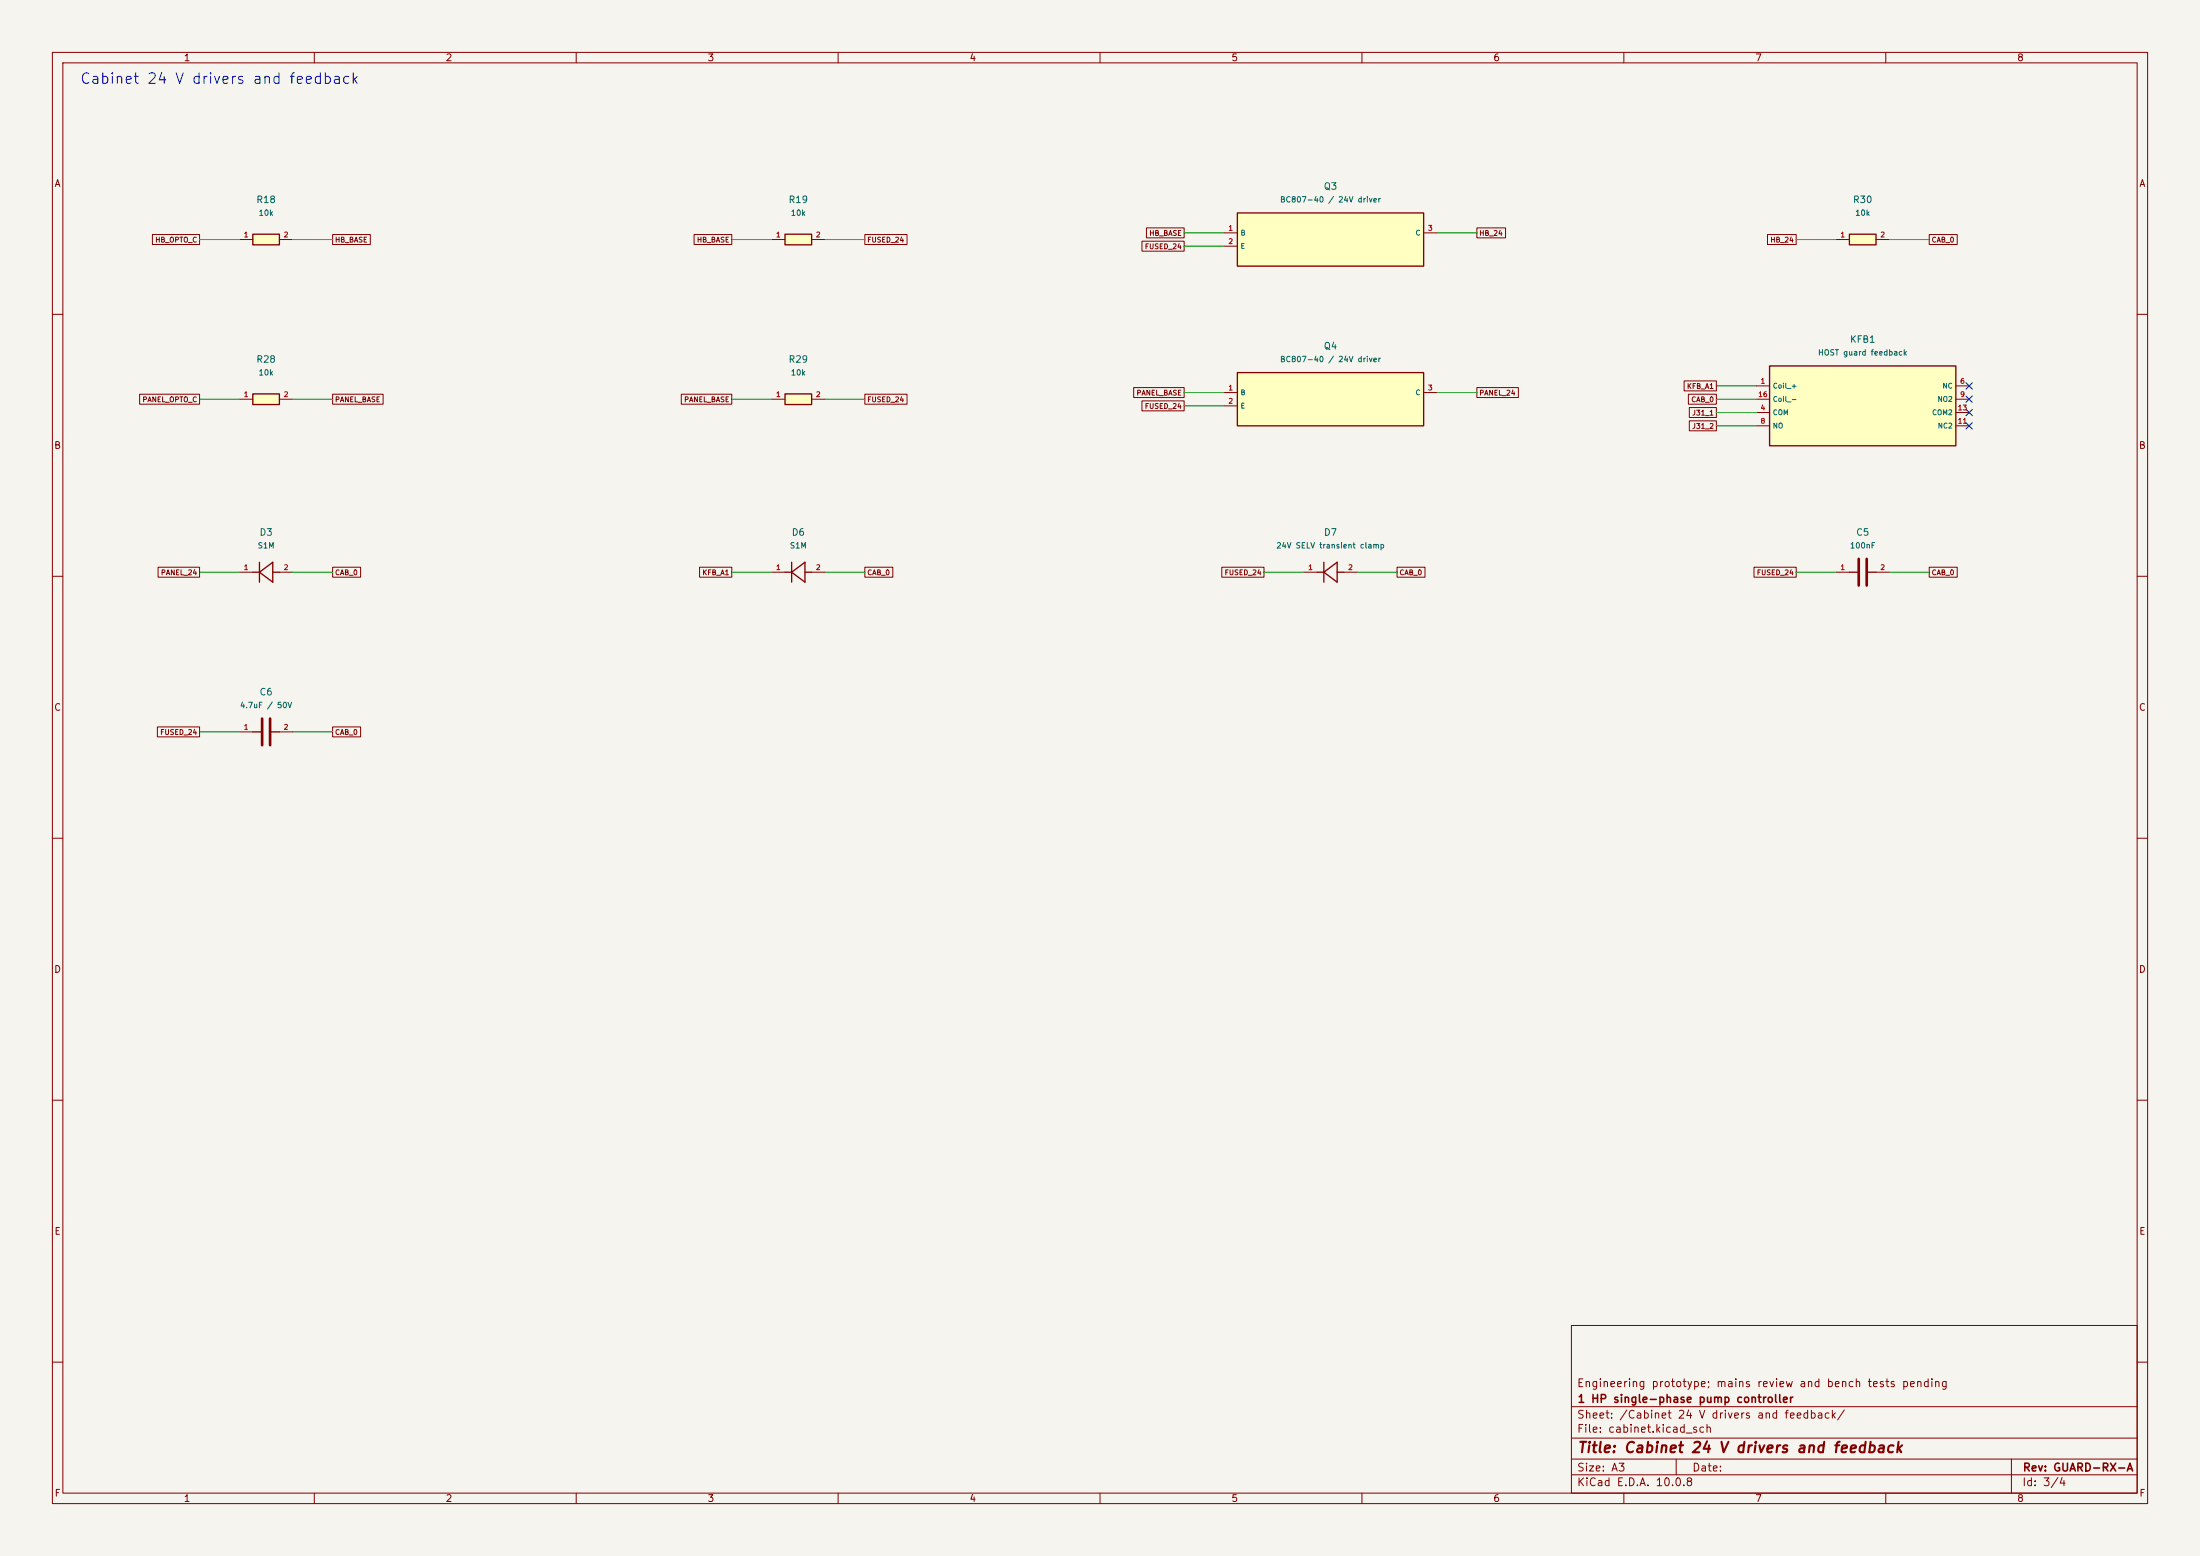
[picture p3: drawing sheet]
(kicad_sch (version 20250114) (generator "eeschema") (generator_version "9.0")
(paper "A3")
(title_block (title "Cabinet 24 V drivers and feedback") (rev "GUARD-RX-A") (company "1 HP single-phase pump controller") (comment 1 "Engineering prototype; mains review and bench tests pending"))
(lib_symbols
(symbol "Pump:R18"
(pin_names (offset 0.508))
(exclude_from_sim no)
(in_bom yes)
(on_board yes)
(property "Reference" "R18" (at 0 7.62 0) (effects (font (size 1 1))))
(property "Value" "10k" (at 0 5.08 0) (effects (font (size 1 1))))
(property "Footprint" "Resistor_SMD:R_0805_2012Metric" (at 0 0 0) (effects (font (size 1 1)) (hide yes)))
(property "Datasheet" "" (at 0 0 0) (effects (font (size 1 1)) (hide yes)))
(property "Description" "Yageo 1% 0805" (at 0 0 0) (effects (font (size 1 1)) (hide yes)))
(symbol "R18_0_1" (rectangle (start -2.54 1.016) (end 2.54 -1.016) (stroke (width 0.254) (type default)) (fill (type background))))
(symbol "R18_1_1" (pin passive line (at -5.08 0 0) (length 2.54) (name "~" (effects (font (size 0.95 0.95)))) (number "1" (effects (font (size 0.95 0.95))))) (pin passive line (at 5.08 0 180) (length 2.54) (name "~" (effects (font (size 0.95 0.95)))) (number "2" (effects (font (size 0.95 0.95)))))))
(symbol "Pump:R19"
(pin_names (offset 0.508))
(exclude_from_sim no)
(in_bom yes)
(on_board yes)
(property "Reference" "R19" (at 0 7.62 0) (effects (font (size 1 1))))
(property "Value" "10k" (at 0 5.08 0) (effects (font (size 1 1))))
(property "Footprint" "Resistor_SMD:R_0805_2012Metric" (at 0 0 0) (effects (font (size 1 1)) (hide yes)))
(property "Datasheet" "" (at 0 0 0) (effects (font (size 1 1)) (hide yes)))
(property "Description" "Yageo 1% 0805" (at 0 0 0) (effects (font (size 1 1)) (hide yes)))
(symbol "R19_0_1" (rectangle (start -2.54 1.016) (end 2.54 -1.016) (stroke (width 0.254) (type default)) (fill (type background))))
(symbol "R19_1_1" (pin passive line (at -5.08 0 0) (length 2.54) (name "~" (effects (font (size 0.95 0.95)))) (number "1" (effects (font (size 0.95 0.95))))) (pin passive line (at 5.08 0 180) (length 2.54) (name "~" (effects (font (size 0.95 0.95)))) (number "2" (effects (font (size 0.95 0.95)))))))
(symbol "Pump:Q3"
(pin_names (offset 0.508))
(exclude_from_sim no)
(in_bom yes)
(on_board yes)
(property "Reference" "Q3" (at 0 10.16 0) (effects (font (size 1 1))))
(property "Value" "BC807-40 / 24V driver" (at 0 7.62 0) (effects (font (size 1 1))))
(property "Footprint" "Package_TO_SOT_SMD:SOT-23" (at 0 0 0) (effects (font (size 1 1)) (hide yes)))
(property "Datasheet" "https://assets.nexperia.com/documents/data-sheet/BC807_SER.pdf" (at 0 0 0) (effects (font (size 1 1)) (hide yes)))
(property "Description" "Nexperia SOT-23" (at 0 0 0) (effects (font (size 1 1)) (hide yes)))
(symbol "Q3_0_1" (rectangle (start -17.78 5.08) (end 17.78 -5.08) (stroke (width 0.254) (type default)) (fill (type background))))
(symbol "Q3_1_1" (pin passive line (at -20.32 1.27 0) (length 2.54) (name "B" (effects (font (size 0.95 0.95)))) (number "1" (effects (font (size 0.95 0.95))))) (pin passive line (at -20.32 -1.27 0) (length 2.54) (name "E" (effects (font (size 0.95 0.95)))) (number "2" (effects (font (size 0.95 0.95))))) (pin passive line (at 20.32 1.27 180) (length 2.54) (name "C" (effects (font (size 0.95 0.95)))) (number "3" (effects (font (size 0.95 0.95)))))))
(symbol "Pump:R30"
(pin_names (offset 0.508))
(exclude_from_sim no)
(in_bom yes)
(on_board yes)
(property "Reference" "R30" (at 0 7.62 0) (effects (font (size 1 1))))
(property "Value" "10k" (at 0 5.08 0) (effects (font (size 1 1))))
(property "Footprint" "Resistor_SMD:R_0805_2012Metric" (at 0 0 0) (effects (font (size 1 1)) (hide yes)))
(property "Datasheet" "" (at 0 0 0) (effects (font (size 1 1)) (hide yes)))
(property "Description" "Yageo 1% 0805" (at 0 0 0) (effects (font (size 1 1)) (hide yes)))
(symbol "R30_0_1" (rectangle (start -2.54 1.016) (end 2.54 -1.016) (stroke (width 0.254) (type default)) (fill (type background))))
(symbol "R30_1_1" (pin passive line (at -5.08 0 0) (length 2.54) (name "~" (effects (font (size 0.95 0.95)))) (number "1" (effects (font (size 0.95 0.95))))) (pin passive line (at 5.08 0 180) (length 2.54) (name "~" (effects (font (size 0.95 0.95)))) (number "2" (effects (font (size 0.95 0.95)))))))
(symbol "Pump:R28"
(pin_names (offset 0.508))
(exclude_from_sim no)
(in_bom yes)
(on_board yes)
(property "Reference" "R28" (at 0 7.62 0) (effects (font (size 1 1))))
(property "Value" "10k" (at 0 5.08 0) (effects (font (size 1 1))))
(property "Footprint" "Resistor_SMD:R_0805_2012Metric" (at 0 0 0) (effects (font (size 1 1)) (hide yes)))
(property "Datasheet" "" (at 0 0 0) (effects (font (size 1 1)) (hide yes)))
(property "Description" "Yageo 1% 0805" (at 0 0 0) (effects (font (size 1 1)) (hide yes)))
(symbol "R28_0_1" (rectangle (start -2.54 1.016) (end 2.54 -1.016) (stroke (width 0.254) (type default)) (fill (type background))))
(symbol "R28_1_1" (pin passive line (at -5.08 0 0) (length 2.54) (name "~" (effects (font (size 0.95 0.95)))) (number "1" (effects (font (size 0.95 0.95))))) (pin passive line (at 5.08 0 180) (length 2.54) (name "~" (effects (font (size 0.95 0.95)))) (number "2" (effects (font (size 0.95 0.95)))))))
(symbol "Pump:R29"
(pin_names (offset 0.508))
(exclude_from_sim no)
(in_bom yes)
(on_board yes)
(property "Reference" "R29" (at 0 7.62 0) (effects (font (size 1 1))))
(property "Value" "10k" (at 0 5.08 0) (effects (font (size 1 1))))
(property "Footprint" "Resistor_SMD:R_0805_2012Metric" (at 0 0 0) (effects (font (size 1 1)) (hide yes)))
(property "Datasheet" "" (at 0 0 0) (effects (font (size 1 1)) (hide yes)))
(property "Description" "Yageo 1% 0805" (at 0 0 0) (effects (font (size 1 1)) (hide yes)))
(symbol "R29_0_1" (rectangle (start -2.54 1.016) (end 2.54 -1.016) (stroke (width 0.254) (type default)) (fill (type background))))
(symbol "R29_1_1" (pin passive line (at -5.08 0 0) (length 2.54) (name "~" (effects (font (size 0.95 0.95)))) (number "1" (effects (font (size 0.95 0.95))))) (pin passive line (at 5.08 0 180) (length 2.54) (name "~" (effects (font (size 0.95 0.95)))) (number "2" (effects (font (size 0.95 0.95)))))))
(symbol "Pump:Q4"
(pin_names (offset 0.508))
(exclude_from_sim no)
(in_bom yes)
(on_board yes)
(property "Reference" "Q4" (at 0 10.16 0) (effects (font (size 1 1))))
(property "Value" "BC807-40 / 24V driver" (at 0 7.62 0) (effects (font (size 1 1))))
(property "Footprint" "Package_TO_SOT_SMD:SOT-23" (at 0 0 0) (effects (font (size 1 1)) (hide yes)))
(property "Datasheet" "https://assets.nexperia.com/documents/data-sheet/BC807_SER.pdf" (at 0 0 0) (effects (font (size 1 1)) (hide yes)))
(property "Description" "Nexperia SOT-23" (at 0 0 0) (effects (font (size 1 1)) (hide yes)))
(symbol "Q4_0_1" (rectangle (start -17.78 5.08) (end 17.78 -5.08) (stroke (width 0.254) (type default)) (fill (type background))))
(symbol "Q4_1_1" (pin passive line (at -20.32 1.27 0) (length 2.54) (name "B" (effects (font (size 0.95 0.95)))) (number "1" (effects (font (size 0.95 0.95))))) (pin passive line (at -20.32 -1.27 0) (length 2.54) (name "E" (effects (font (size 0.95 0.95)))) (number "2" (effects (font (size 0.95 0.95))))) (pin passive line (at 20.32 1.27 180) (length 2.54) (name "C" (effects (font (size 0.95 0.95)))) (number "3" (effects (font (size 0.95 0.95)))))))
(symbol "Pump:KFB1"
(pin_names (offset 0.508))
(exclude_from_sim no)
(in_bom yes)
(on_board yes)
(property "Reference" "KFB1" (at 0 12.7 0) (effects (font (size 1 1))))
(property "Value" "HOST guard feedback" (at 0 10.16 0) (effects (font (size 1 1))))
(property "Footprint" "Relay_THT:Relay_DPDT_Omron_G5V-2" (at 0 0 0) (effects (font (size 1 1)) (hide yes)))
(property "Datasheet" "https://omronfs.omron.com/en_US/ecb/products/pdf/en-g5v_2.pdf" (at 0 0 0) (effects (font (size 1 1)) (hide yes)))
(property "Description" "Omron single-side stable, isolated bifurcated gold-alloy NO." (at 0 0 0) (effects (font (size 1 1)) (hide yes)))
(symbol "KFB1_0_1" (rectangle (start -17.78 7.62) (end 17.78 -7.62) (stroke (width 0.254) (type default)) (fill (type background))))
(symbol "KFB1_1_1" (pin passive line (at -20.32 3.81 0) (length 2.54) (name "Coil +" (effects (font (size 0.95 0.95)))) (number "1" (effects (font (size 0.95 0.95))))) (pin passive line (at -20.32 1.27 0) (length 2.54) (name "Coil -" (effects (font (size 0.95 0.95)))) (number "16" (effects (font (size 0.95 0.95))))) (pin passive line (at -20.32 -1.27 0) (length 2.54) (name "COM" (effects (font (size 0.95 0.95)))) (number "4" (effects (font (size 0.95 0.95))))) (pin passive line (at -20.32 -3.81 0) (length 2.54) (name "NO" (effects (font (size 0.95 0.95)))) (number "8" (effects (font (size 0.95 0.95))))) (pin passive line (at 20.32 3.81 180) (length 2.54) (name "NC" (effects (font (size 0.95 0.95)))) (number "6" (effects (font (size 0.95 0.95))))) (pin passive line (at 20.32 1.27 180) (length 2.54) (name "NO2" (effects (font (size 0.95 0.95)))) (number "9" (effects (font (size 0.95 0.95))))) (pin passive line (at 20.32 -1.27 180) (length 2.54) (name "COM2" (effects (font (size 0.95 0.95)))) (number "13" (effects (font (size 0.95 0.95))))) (pin passive line (at 20.32 -3.81 180) (length 2.54) (name "NC2" (effects (font (size 0.95 0.95)))) (number "11" (effects (font (size 0.95 0.95)))))))
(symbol "Pump:D3"
(pin_names (offset 0.508))
(exclude_from_sim no)
(in_bom yes)
(on_board yes)
(property "Reference" "D3" (at 0 7.62 0) (effects (font (size 1 1))))
(property "Value" "S1M" (at 0 5.08 0) (effects (font (size 1 1))))
(property "Footprint" "Diode_SMD:D_SMA" (at 0 0 0) (effects (font (size 1 1)) (hide yes)))
(property "Datasheet" "https://www.vishay.com/docs/88711/s1a.pdf" (at 0 0 0) (effects (font (size 1 1)) (hide yes)))
(property "Description" "SMA suppression diode. Band to coil positive." (at 0 0 0) (effects (font (size 1 1)) (hide yes)))
(symbol "D3_0_1" (polyline (pts (xy -1.27 -1.9) (xy -1.27 1.9)) (stroke (width 0.254) (type default)) (fill (type none))) (polyline (pts (xy -1.27 0) (xy 1.27 -1.9)) (stroke (width 0.254) (type default)) (fill (type none))) (polyline (pts (xy 1.27 -1.9) (xy 1.27 1.9)) (stroke (width 0.254) (type default)) (fill (type none))) (polyline (pts (xy 1.27 1.9) (xy -1.27 0)) (stroke (width 0.254) (type default)) (fill (type none))) (polyline (pts (xy -2.54 0) (xy -1.27 0)) (stroke (width 0.254) (type default)) (fill (type none))) (polyline (pts (xy 1.27 0) (xy 2.54 0)) (stroke (width 0.254) (type default)) (fill (type none))))
(symbol "D3_1_1" (pin passive line (at -5.08 0 0) (length 2.54) (name "~" (effects (font (size 0.95 0.95)))) (number "1" (effects (font (size 0.95 0.95))))) (pin passive line (at 5.08 0 180) (length 2.54) (name "~" (effects (font (size 0.95 0.95)))) (number "2" (effects (font (size 0.95 0.95)))))))
(symbol "Pump:D6"
(pin_names (offset 0.508))
(exclude_from_sim no)
(in_bom yes)
(on_board yes)
(property "Reference" "D6" (at 0 7.62 0) (effects (font (size 1 1))))
(property "Value" "S1M" (at 0 5.08 0) (effects (font (size 1 1))))
(property "Footprint" "Diode_SMD:D_SMA" (at 0 0 0) (effects (font (size 1 1)) (hide yes)))
(property "Datasheet" "https://www.vishay.com/docs/88711/s1a.pdf" (at 0 0 0) (effects (font (size 1 1)) (hide yes)))
(property "Description" "SMA suppression diode. Band to coil positive." (at 0 0 0) (effects (font (size 1 1)) (hide yes)))
(symbol "D6_0_1" (polyline (pts (xy -1.27 -1.9) (xy -1.27 1.9)) (stroke (width 0.254) (type default)) (fill (type none))) (polyline (pts (xy -1.27 0) (xy 1.27 -1.9)) (stroke (width 0.254) (type default)) (fill (type none))) (polyline (pts (xy 1.27 -1.9) (xy 1.27 1.9)) (stroke (width 0.254) (type default)) (fill (type none))) (polyline (pts (xy 1.27 1.9) (xy -1.27 0)) (stroke (width 0.254) (type default)) (fill (type none))) (polyline (pts (xy -2.54 0) (xy -1.27 0)) (stroke (width 0.254) (type default)) (fill (type none))) (polyline (pts (xy 1.27 0) (xy 2.54 0)) (stroke (width 0.254) (type default)) (fill (type none))))
(symbol "D6_1_1" (pin passive line (at -5.08 0 0) (length 2.54) (name "~" (effects (font (size 0.95 0.95)))) (number "1" (effects (font (size 0.95 0.95))))) (pin passive line (at 5.08 0 180) (length 2.54) (name "~" (effects (font (size 0.95 0.95)))) (number "2" (effects (font (size 0.95 0.95)))))))
(symbol "Pump:D7"
(pin_names (offset 0.508))
(exclude_from_sim no)
(in_bom yes)
(on_board yes)
(property "Reference" "D7" (at 0 7.62 0) (effects (font (size 1 1))))
(property "Value" "24V SELV transient clamp" (at 0 5.08 0) (effects (font (size 1 1))))
(property "Footprint" "Diode_SMD:D_SMB" (at 0 0 0) (effects (font (size 1 1)) (hide yes)))
(property "Datasheet" "https://www.vishay.com/docs/88392/smbj.pdf" (at 0 0 0) (effects (font (size 1 1)) (hide yes)))
(property "Description" "Unidirectional 26 V TVS, use a regulated 24 V rail." (at 0 0 0) (effects (font (size 1 1)) (hide yes)))
(symbol "D7_0_1" (polyline (pts (xy -1.27 -1.9) (xy -1.27 1.9)) (stroke (width 0.254) (type default)) (fill (type none))) (polyline (pts (xy -1.27 0) (xy 1.27 -1.9)) (stroke (width 0.254) (type default)) (fill (type none))) (polyline (pts (xy 1.27 -1.9) (xy 1.27 1.9)) (stroke (width 0.254) (type default)) (fill (type none))) (polyline (pts (xy 1.27 1.9) (xy -1.27 0)) (stroke (width 0.254) (type default)) (fill (type none))) (polyline (pts (xy -2.54 0) (xy -1.27 0)) (stroke (width 0.254) (type default)) (fill (type none))) (polyline (pts (xy 1.27 0) (xy 2.54 0)) (stroke (width 0.254) (type default)) (fill (type none))))
(symbol "D7_1_1" (pin passive line (at -5.08 0 0) (length 2.54) (name "~" (effects (font (size 0.95 0.95)))) (number "1" (effects (font (size 0.95 0.95))))) (pin passive line (at 5.08 0 180) (length 2.54) (name "~" (effects (font (size 0.95 0.95)))) (number "2" (effects (font (size 0.95 0.95)))))))
(symbol "Pump:C5"
(pin_names (offset 0.508))
(exclude_from_sim no)
(in_bom yes)
(on_board yes)
(property "Reference" "C5" (at 0 7.62 0) (effects (font (size 1 1))))
(property "Value" "100nF" (at 0 5.08 0) (effects (font (size 1 1))))
(property "Footprint" "Capacitor_SMD:C_0805_2012Metric" (at 0 0 0) (effects (font (size 1 1)) (hide yes)))
(property "Datasheet" "" (at 0 0 0) (effects (font (size 1 1)) (hide yes)))
(property "Description" "Murata X7R ceramic, nonpolar" (at 0 0 0) (effects (font (size 1 1)) (hide yes)))
(symbol "C5_0_1" (polyline (pts (xy -0.762 -2.54) (xy -0.762 2.54)) (stroke (width 0.508) (type default)) (fill (type none))) (polyline (pts (xy 0.762 -2.54) (xy 0.762 2.54)) (stroke (width 0.508) (type default)) (fill (type none))) (polyline (pts (xy -2.54 0) (xy -0.762 0)) (stroke (width 0.254) (type default)) (fill (type none))) (polyline (pts (xy 0.762 0) (xy 2.54 0)) (stroke (width 0.254) (type default)) (fill (type none))))
(symbol "C5_1_1" (pin passive line (at -5.08 0 0) (length 2.54) (name "~" (effects (font (size 0.95 0.95)))) (number "1" (effects (font (size 0.95 0.95))))) (pin passive line (at 5.08 0 180) (length 2.54) (name "~" (effects (font (size 0.95 0.95)))) (number "2" (effects (font (size 0.95 0.95)))))))
(symbol "Pump:C6"
(pin_names (offset 0.508))
(exclude_from_sim no)
(in_bom yes)
(on_board yes)
(property "Reference" "C6" (at 0 7.62 0) (effects (font (size 1 1))))
(property "Value" "4.7uF / 50V" (at 0 5.08 0) (effects (font (size 1 1))))
(property "Footprint" "Capacitor_SMD:C_1210_3225Metric" (at 0 0 0) (effects (font (size 1 1)) (hide yes)))
(property "Datasheet" "" (at 0 0 0) (effects (font (size 1 1)) (hide yes)))
(property "Description" "Murata X7R ceramic 1210; nonpolar." (at 0 0 0) (effects (font (size 1 1)) (hide yes)))
(symbol "C6_0_1" (polyline (pts (xy -0.762 -2.54) (xy -0.762 2.54)) (stroke (width 0.508) (type default)) (fill (type none))) (polyline (pts (xy 0.762 -2.54) (xy 0.762 2.54)) (stroke (width 0.508) (type default)) (fill (type none))) (polyline (pts (xy -2.54 0) (xy -0.762 0)) (stroke (width 0.254) (type default)) (fill (type none))) (polyline (pts (xy 0.762 0) (xy 2.54 0)) (stroke (width 0.254) (type default)) (fill (type none))))
(symbol "C6_1_1" (pin passive line (at -5.08 0 0) (length 2.54) (name "~" (effects (font (size 0.95 0.95)))) (number "1" (effects (font (size 0.95 0.95))))) (pin passive line (at 5.08 0 180) (length 2.54) (name "~" (effects (font (size 0.95 0.95)))) (number "2" (effects (font (size 0.95 0.95))))))))
(text "Cabinet 24 V drivers and feedback" (at 15.24 15.24 0) (effects (font (size 2 2)) (justify left)))
(symbol (lib_id "Pump:R18") (at 50.8 45.72 0) (unit 1)
(exclude_from_sim no) (in_bom yes) (on_board yes) (dnp no)
(property "Reference" "R18" (at 50.8 38.1 0) (effects (font (size 1.27 1.27))))
(property "Value" "10k" (at 50.8 40.64 0) (effects (font (size 1.05 1.05))))
(property "Footprint" "Resistor_SMD:R_0805_2012Metric" (at 50.8 45.72 0) (effects (font (size 1 1)) (hide yes)))
(property "Datasheet" "" (at 50.8 45.72 0) (effects (font (size 1 1)) (hide yes)))
(property "MPN" "RC0805FR-0710KL" (at 50.8 45.72 0) (effects (font (size 1 1)) (hide yes)))
(property "Description" "Yageo 1% 0805" (at 50.8 45.72 0) (effects (font (size 1 1)) (hide yes)))
(pin "1")
(pin "2"))
(wire (pts (xy 45.72 45.72) (xy 38.1 45.72)) (stroke (width 0.1524) (type default)))
(global_label "HB_OPTO_C" (shape passive) (at 38.1 45.72 0) (effects (font (size 0.95 0.95)) (justify right)) (property "Intersheetrefs" "${INTERSHEET_REFS}" (at 38.1 45.72 0) (effects (font (size 1 1)) (hide yes))))
(wire (pts (xy 55.88 45.72) (xy 63.5 45.72)) (stroke (width 0.1524) (type default)))
(global_label "HB_BASE" (shape passive) (at 63.5 45.72 180) (effects (font (size 0.95 0.95)) (justify left)) (property "Intersheetrefs" "${INTERSHEET_REFS}" (at 63.5 45.72 0) (effects (font (size 1 1)) (hide yes))))
(symbol (lib_id "Pump:R19") (at 152.4 45.72 0) (unit 1)
(exclude_from_sim no) (in_bom yes) (on_board yes) (dnp no)
(property "Reference" "R19" (at 152.4 38.1 0) (effects (font (size 1.27 1.27))))
(property "Value" "10k" (at 152.4 40.64 0) (effects (font (size 1.05 1.05))))
(property "Footprint" "Resistor_SMD:R_0805_2012Metric" (at 152.4 45.72 0) (effects (font (size 1 1)) (hide yes)))
(property "Datasheet" "" (at 152.4 45.72 0) (effects (font (size 1 1)) (hide yes)))
(property "MPN" "RC0805FR-0710KL" (at 152.4 45.72 0) (effects (font (size 1 1)) (hide yes)))
(property "Description" "Yageo 1% 0805" (at 152.4 45.72 0) (effects (font (size 1 1)) (hide yes)))
(pin "1")
(pin "2"))
(wire (pts (xy 147.32 45.72) (xy 139.7 45.72)) (stroke (width 0.1524) (type default)))
(global_label "HB_BASE" (shape passive) (at 139.7 45.72 0) (effects (font (size 0.95 0.95)) (justify right)) (property "Intersheetrefs" "${INTERSHEET_REFS}" (at 139.7 45.72 0) (effects (font (size 1 1)) (hide yes))))
(wire (pts (xy 157.48 45.72) (xy 165.1 45.72)) (stroke (width 0.1524) (type default)))
(global_label "FUSED_24" (shape passive) (at 165.1 45.72 180) (effects (font (size 0.95 0.95)) (justify left)) (property "Intersheetrefs" "${INTERSHEET_REFS}" (at 165.1 45.72 0) (effects (font (size 1 1)) (hide yes))))
(symbol (lib_id "Pump:Q3") (at 254 45.72 0) (unit 1)
(exclude_from_sim no) (in_bom yes) (on_board yes) (dnp no)
(property "Reference" "Q3" (at 254 35.56 0) (effects (font (size 1.27 1.27))))
(property "Value" "BC807-40 / 24V driver" (at 254 38.1 0) (effects (font (size 1.05 1.05))))
(property "Footprint" "Package_TO_SOT_SMD:SOT-23" (at 254 45.72 0) (effects (font (size 1 1)) (hide yes)))
(property "Datasheet" "https://assets.nexperia.com/documents/data-sheet/BC807_SER.pdf" (at 254 45.72 0) (effects (font (size 1 1)) (hide yes)))
(property "MPN" "BC807-40,215" (at 254 45.72 0) (effects (font (size 1 1)) (hide yes)))
(property "Description" "Nexperia SOT-23" (at 254 45.72 0) (effects (font (size 1 1)) (hide yes)))
(pin "1")
(pin "2")
(pin "3"))
(wire (pts (xy 233.68 44.45) (xy 226.06 44.45)) (stroke (width 0.1524) (type default)))
(global_label "HB_BASE" (shape passive) (at 226.06 44.45 0) (effects (font (size 0.95 0.95)) (justify right)) (property "Intersheetrefs" "${INTERSHEET_REFS}" (at 226.06 44.45 0) (effects (font (size 1 1)) (hide yes))))
(wire (pts (xy 233.68 46.99) (xy 226.06 46.99)) (stroke (width 0.1524) (type default)))
(global_label "FUSED_24" (shape passive) (at 226.06 46.99 0) (effects (font (size 0.95 0.95)) (justify right)) (property "Intersheetrefs" "${INTERSHEET_REFS}" (at 226.06 46.99 0) (effects (font (size 1 1)) (hide yes))))
(wire (pts (xy 274.32 44.45) (xy 281.94 44.45)) (stroke (width 0.1524) (type default)))
(global_label "HB_24" (shape passive) (at 281.94 44.45 180) (effects (font (size 0.95 0.95)) (justify left)) (property "Intersheetrefs" "${INTERSHEET_REFS}" (at 281.94 44.45 0) (effects (font (size 1 1)) (hide yes))))
(symbol (lib_id "Pump:R30") (at 355.6 45.72 0) (unit 1)
(exclude_from_sim no) (in_bom yes) (on_board yes) (dnp no)
(property "Reference" "R30" (at 355.6 38.1 0) (effects (font (size 1.27 1.27))))
(property "Value" "10k" (at 355.6 40.64 0) (effects (font (size 1.05 1.05))))
(property "Footprint" "Resistor_SMD:R_0805_2012Metric" (at 355.6 45.72 0) (effects (font (size 1 1)) (hide yes)))
(property "Datasheet" "" (at 355.6 45.72 0) (effects (font (size 1 1)) (hide yes)))
(property "MPN" "RC0805FR-0710KL" (at 355.6 45.72 0) (effects (font (size 1 1)) (hide yes)))
(property "Description" "Yageo 1% 0805" (at 355.6 45.72 0) (effects (font (size 1 1)) (hide yes)))
(pin "1")
(pin "2"))
(wire (pts (xy 350.52 45.72) (xy 342.9 45.72)) (stroke (width 0.1524) (type default)))
(global_label "HB_24" (shape passive) (at 342.9 45.72 0) (effects (font (size 0.95 0.95)) (justify right)) (property "Intersheetrefs" "${INTERSHEET_REFS}" (at 342.9 45.72 0) (effects (font (size 1 1)) (hide yes))))
(wire (pts (xy 360.68 45.72) (xy 368.3 45.72)) (stroke (width 0.1524) (type default)))
(global_label "CAB_0" (shape passive) (at 368.3 45.72 180) (effects (font (size 0.95 0.95)) (justify left)) (property "Intersheetrefs" "${INTERSHEET_REFS}" (at 368.3 45.72 0) (effects (font (size 1 1)) (hide yes))))
(symbol (lib_id "Pump:R28") (at 50.8 76.2 0) (unit 1)
(exclude_from_sim no) (in_bom yes) (on_board yes) (dnp no)
(property "Reference" "R28" (at 50.8 68.58 0) (effects (font (size 1.27 1.27))))
(property "Value" "10k" (at 50.8 71.12 0) (effects (font (size 1.05 1.05))))
(property "Footprint" "Resistor_SMD:R_0805_2012Metric" (at 50.8 76.2 0) (effects (font (size 1 1)) (hide yes)))
(property "Datasheet" "" (at 50.8 76.2 0) (effects (font (size 1 1)) (hide yes)))
(property "MPN" "RC0805FR-0710KL" (at 50.8 76.2 0) (effects (font (size 1 1)) (hide yes)))
(property "Description" "Yageo 1% 0805" (at 50.8 76.2 0) (effects (font (size 1 1)) (hide yes)))
(pin "1")
(pin "2"))
(wire (pts (xy 45.72 76.2) (xy 38.1 76.2)) (stroke (width 0.1524) (type default)))
(global_label "PANEL_OPTO_C" (shape passive) (at 38.1 76.2 0) (effects (font (size 0.95 0.95)) (justify right)) (property "Intersheetrefs" "${INTERSHEET_REFS}" (at 38.1 76.2 0) (effects (font (size 1 1)) (hide yes))))
(wire (pts (xy 55.88 76.2) (xy 63.5 76.2)) (stroke (width 0.1524) (type default)))
(global_label "PANEL_BASE" (shape passive) (at 63.5 76.2 180) (effects (font (size 0.95 0.95)) (justify left)) (property "Intersheetrefs" "${INTERSHEET_REFS}" (at 63.5 76.2 0) (effects (font (size 1 1)) (hide yes))))
(symbol (lib_id "Pump:R29") (at 152.4 76.2 0) (unit 1)
(exclude_from_sim no) (in_bom yes) (on_board yes) (dnp no)
(property "Reference" "R29" (at 152.4 68.58 0) (effects (font (size 1.27 1.27))))
(property "Value" "10k" (at 152.4 71.12 0) (effects (font (size 1.05 1.05))))
(property "Footprint" "Resistor_SMD:R_0805_2012Metric" (at 152.4 76.2 0) (effects (font (size 1 1)) (hide yes)))
(property "Datasheet" "" (at 152.4 76.2 0) (effects (font (size 1 1)) (hide yes)))
(property "MPN" "RC0805FR-0710KL" (at 152.4 76.2 0) (effects (font (size 1 1)) (hide yes)))
(property "Description" "Yageo 1% 0805" (at 152.4 76.2 0) (effects (font (size 1 1)) (hide yes)))
(pin "1")
(pin "2"))
(wire (pts (xy 147.32 76.2) (xy 139.7 76.2)) (stroke (width 0.1524) (type default)))
(global_label "PANEL_BASE" (shape passive) (at 139.7 76.2 0) (effects (font (size 0.95 0.95)) (justify right)) (property "Intersheetrefs" "${INTERSHEET_REFS}" (at 139.7 76.2 0) (effects (font (size 1 1)) (hide yes))))
(wire (pts (xy 157.48 76.2) (xy 165.1 76.2)) (stroke (width 0.1524) (type default)))
(global_label "FUSED_24" (shape passive) (at 165.1 76.2 180) (effects (font (size 0.95 0.95)) (justify left)) (property "Intersheetrefs" "${INTERSHEET_REFS}" (at 165.1 76.2 0) (effects (font (size 1 1)) (hide yes))))
(symbol (lib_id "Pump:Q4") (at 254 76.2 0) (unit 1)
(exclude_from_sim no) (in_bom yes) (on_board yes) (dnp no)
(property "Reference" "Q4" (at 254 66.04 0) (effects (font (size 1.27 1.27))))
(property "Value" "BC807-40 / 24V driver" (at 254 68.58 0) (effects (font (size 1.05 1.05))))
(property "Footprint" "Package_TO_SOT_SMD:SOT-23" (at 254 76.2 0) (effects (font (size 1 1)) (hide yes)))
(property "Datasheet" "https://assets.nexperia.com/documents/data-sheet/BC807_SER.pdf" (at 254 76.2 0) (effects (font (size 1 1)) (hide yes)))
(property "MPN" "BC807-40,215" (at 254 76.2 0) (effects (font (size 1 1)) (hide yes)))
(property "Description" "Nexperia SOT-23" (at 254 76.2 0) (effects (font (size 1 1)) (hide yes)))
(pin "1")
(pin "2")
(pin "3"))
(wire (pts (xy 233.68 74.93) (xy 226.06 74.93)) (stroke (width 0.1524) (type default)))
(global_label "PANEL_BASE" (shape passive) (at 226.06 74.93 0) (effects (font (size 0.95 0.95)) (justify right)) (property "Intersheetrefs" "${INTERSHEET_REFS}" (at 226.06 74.93 0) (effects (font (size 1 1)) (hide yes))))
(wire (pts (xy 233.68 77.47) (xy 226.06 77.47)) (stroke (width 0.1524) (type default)))
(global_label "FUSED_24" (shape passive) (at 226.06 77.47 0) (effects (font (size 0.95 0.95)) (justify right)) (property "Intersheetrefs" "${INTERSHEET_REFS}" (at 226.06 77.47 0) (effects (font (size 1 1)) (hide yes))))
(wire (pts (xy 274.32 74.93) (xy 281.94 74.93)) (stroke (width 0.1524) (type default)))
(global_label "PANEL_24" (shape passive) (at 281.94 74.93 180) (effects (font (size 0.95 0.95)) (justify left)) (property "Intersheetrefs" "${INTERSHEET_REFS}" (at 281.94 74.93 0) (effects (font (size 1 1)) (hide yes))))
(symbol (lib_id "Pump:KFB1") (at 355.6 77.47 0) (unit 1)
(exclude_from_sim no) (in_bom yes) (on_board yes) (dnp no)
(property "Reference" "KFB1" (at 355.6 64.77 0) (effects (font (size 1.27 1.27))))
(property "Value" "HOST guard feedback" (at 355.6 67.31 0) (effects (font (size 1.05 1.05))))
(property "Footprint" "Relay_THT:Relay_DPDT_Omron_G5V-2" (at 355.6 77.47 0) (effects (font (size 1 1)) (hide yes)))
(property "Datasheet" "https://omronfs.omron.com/en_US/ecb/products/pdf/en-g5v_2.pdf" (at 355.6 77.47 0) (effects (font (size 1 1)) (hide yes)))
(property "MPN" "G5V-2-H1 DC24" (at 355.6 77.47 0) (effects (font (size 1 1)) (hide yes)))
(property "Description" "Omron single-side stable, isolated bifurcated gold-alloy NO." (at 355.6 77.47 0) (effects (font (size 1 1)) (hide yes)))
(pin "1")
(pin "16")
(pin "4")
(pin "8")
(pin "6")
(pin "9")
(pin "13")
(pin "11"))
(wire (pts (xy 335.28 73.66) (xy 327.66 73.66)) (stroke (width 0.1524) (type default)))
(global_label "KFB_A1" (shape passive) (at 327.66 73.66 0) (effects (font (size 0.95 0.95)) (justify right)) (property "Intersheetrefs" "${INTERSHEET_REFS}" (at 327.66 73.66 0) (effects (font (size 1 1)) (hide yes))))
(wire (pts (xy 335.28 76.2) (xy 327.66 76.2)) (stroke (width 0.1524) (type default)))
(global_label "CAB_0" (shape passive) (at 327.66 76.2 0) (effects (font (size 0.95 0.95)) (justify right)) (property "Intersheetrefs" "${INTERSHEET_REFS}" (at 327.66 76.2 0) (effects (font (size 1 1)) (hide yes))))
(wire (pts (xy 335.28 78.74) (xy 327.66 78.74)) (stroke (width 0.1524) (type default)))
(global_label "J31_1" (shape passive) (at 327.66 78.74 0) (effects (font (size 0.95 0.95)) (justify right)) (property "Intersheetrefs" "${INTERSHEET_REFS}" (at 327.66 78.74 0) (effects (font (size 1 1)) (hide yes))))
(wire (pts (xy 335.28 81.28) (xy 327.66 81.28)) (stroke (width 0.1524) (type default)))
(global_label "J31_2" (shape passive) (at 327.66 81.28 0) (effects (font (size 0.95 0.95)) (justify right)) (property "Intersheetrefs" "${INTERSHEET_REFS}" (at 327.66 81.28 0) (effects (font (size 1 1)) (hide yes))))
(no_connect (at 375.92 73.66))
(no_connect (at 375.92 76.2))
(no_connect (at 375.92 78.74))
(no_connect (at 375.92 81.28))
(symbol (lib_id "Pump:D3") (at 50.8 109.22 0) (unit 1)
(exclude_from_sim no) (in_bom yes) (on_board yes) (dnp no)
(property "Reference" "D3" (at 50.8 101.6 0) (effects (font (size 1.27 1.27))))
(property "Value" "S1M" (at 50.8 104.14 0) (effects (font (size 1.05 1.05))))
(property "Footprint" "Diode_SMD:D_SMA" (at 50.8 109.22 0) (effects (font (size 1 1)) (hide yes)))
(property "Datasheet" "https://www.vishay.com/docs/88711/s1a.pdf" (at 50.8 109.22 0) (effects (font (size 1 1)) (hide yes)))
(property "MPN" "S1M-E3/61T" (at 50.8 109.22 0) (effects (font (size 1 1)) (hide yes)))
(property "Description" "SMA suppression diode. Band to coil positive." (at 50.8 109.22 0) (effects (font (size 1 1)) (hide yes)))
(pin "1")
(pin "2"))
(wire (pts (xy 45.72 109.22) (xy 38.1 109.22)) (stroke (width 0.1524) (type default)))
(global_label "PANEL_24" (shape passive) (at 38.1 109.22 0) (effects (font (size 0.95 0.95)) (justify right)) (property "Intersheetrefs" "${INTERSHEET_REFS}" (at 38.1 109.22 0) (effects (font (size 1 1)) (hide yes))))
(wire (pts (xy 55.88 109.22) (xy 63.5 109.22)) (stroke (width 0.1524) (type default)))
(global_label "CAB_0" (shape passive) (at 63.5 109.22 180) (effects (font (size 0.95 0.95)) (justify left)) (property "Intersheetrefs" "${INTERSHEET_REFS}" (at 63.5 109.22 0) (effects (font (size 1 1)) (hide yes))))
(symbol (lib_id "Pump:D6") (at 152.4 109.22 0) (unit 1)
(exclude_from_sim no) (in_bom yes) (on_board yes) (dnp no)
(property "Reference" "D6" (at 152.4 101.6 0) (effects (font (size 1.27 1.27))))
(property "Value" "S1M" (at 152.4 104.14 0) (effects (font (size 1.05 1.05))))
(property "Footprint" "Diode_SMD:D_SMA" (at 152.4 109.22 0) (effects (font (size 1 1)) (hide yes)))
(property "Datasheet" "https://www.vishay.com/docs/88711/s1a.pdf" (at 152.4 109.22 0) (effects (font (size 1 1)) (hide yes)))
(property "MPN" "S1M-E3/61T" (at 152.4 109.22 0) (effects (font (size 1 1)) (hide yes)))
(property "Description" "SMA suppression diode. Band to coil positive." (at 152.4 109.22 0) (effects (font (size 1 1)) (hide yes)))
(pin "1")
(pin "2"))
(wire (pts (xy 147.32 109.22) (xy 139.7 109.22)) (stroke (width 0.1524) (type default)))
(global_label "KFB_A1" (shape passive) (at 139.7 109.22 0) (effects (font (size 0.95 0.95)) (justify right)) (property "Intersheetrefs" "${INTERSHEET_REFS}" (at 139.7 109.22 0) (effects (font (size 1 1)) (hide yes))))
(wire (pts (xy 157.48 109.22) (xy 165.1 109.22)) (stroke (width 0.1524) (type default)))
(global_label "CAB_0" (shape passive) (at 165.1 109.22 180) (effects (font (size 0.95 0.95)) (justify left)) (property "Intersheetrefs" "${INTERSHEET_REFS}" (at 165.1 109.22 0) (effects (font (size 1 1)) (hide yes))))
(symbol (lib_id "Pump:D7") (at 254 109.22 0) (unit 1)
(exclude_from_sim no) (in_bom yes) (on_board yes) (dnp no)
(property "Reference" "D7" (at 254 101.6 0) (effects (font (size 1.27 1.27))))
(property "Value" "24V SELV transient clamp" (at 254 104.14 0) (effects (font (size 1.05 1.05))))
(property "Footprint" "Diode_SMD:D_SMB" (at 254 109.22 0) (effects (font (size 1 1)) (hide yes)))
(property "Datasheet" "https://www.vishay.com/docs/88392/smbj.pdf" (at 254 109.22 0) (effects (font (size 1 1)) (hide yes)))
(property "MPN" "SMBJ26A-E3/52" (at 254 109.22 0) (effects (font (size 1 1)) (hide yes)))
(property "Description" "Unidirectional 26 V TVS, use a regulated 24 V rail." (at 254 109.22 0) (effects (font (size 1 1)) (hide yes)))
(pin "1")
(pin "2"))
(wire (pts (xy 248.92 109.22) (xy 241.3 109.22)) (stroke (width 0.1524) (type default)))
(global_label "FUSED_24" (shape passive) (at 241.3 109.22 0) (effects (font (size 0.95 0.95)) (justify right)) (property "Intersheetrefs" "${INTERSHEET_REFS}" (at 241.3 109.22 0) (effects (font (size 1 1)) (hide yes))))
(wire (pts (xy 259.08 109.22) (xy 266.7 109.22)) (stroke (width 0.1524) (type default)))
(global_label "CAB_0" (shape passive) (at 266.7 109.22 180) (effects (font (size 0.95 0.95)) (justify left)) (property "Intersheetrefs" "${INTERSHEET_REFS}" (at 266.7 109.22 0) (effects (font (size 1 1)) (hide yes))))
(symbol (lib_id "Pump:C5") (at 355.6 109.22 0) (unit 1)
(exclude_from_sim no) (in_bom yes) (on_board yes) (dnp no)
(property "Reference" "C5" (at 355.6 101.6 0) (effects (font (size 1.27 1.27))))
(property "Value" "100nF" (at 355.6 104.14 0) (effects (font (size 1.05 1.05))))
(property "Footprint" "Capacitor_SMD:C_0805_2012Metric" (at 355.6 109.22 0) (effects (font (size 1 1)) (hide yes)))
(property "Datasheet" "" (at 355.6 109.22 0) (effects (font (size 1 1)) (hide yes)))
(property "MPN" "GRM21BR71H104KA01L" (at 355.6 109.22 0) (effects (font (size 1 1)) (hide yes)))
(property "Description" "Murata X7R ceramic, nonpolar" (at 355.6 109.22 0) (effects (font (size 1 1)) (hide yes)))
(pin "1")
(pin "2"))
(wire (pts (xy 350.52 109.22) (xy 342.9 109.22)) (stroke (width 0.1524) (type default)))
(global_label "FUSED_24" (shape passive) (at 342.9 109.22 0) (effects (font (size 0.95 0.95)) (justify right)) (property "Intersheetrefs" "${INTERSHEET_REFS}" (at 342.9 109.22 0) (effects (font (size 1 1)) (hide yes))))
(wire (pts (xy 360.68 109.22) (xy 368.3 109.22)) (stroke (width 0.1524) (type default)))
(global_label "CAB_0" (shape passive) (at 368.3 109.22 180) (effects (font (size 0.95 0.95)) (justify left)) (property "Intersheetrefs" "${INTERSHEET_REFS}" (at 368.3 109.22 0) (effects (font (size 1 1)) (hide yes))))
(symbol (lib_id "Pump:C6") (at 50.8 139.7 0) (unit 1)
(exclude_from_sim no) (in_bom yes) (on_board yes) (dnp no)
(property "Reference" "C6" (at 50.8 132.08 0) (effects (font (size 1.27 1.27))))
(property "Value" "4.7uF / 50V" (at 50.8 134.62 0) (effects (font (size 1.05 1.05))))
(property "Footprint" "Capacitor_SMD:C_1210_3225Metric" (at 50.8 139.7 0) (effects (font (size 1 1)) (hide yes)))
(property "Datasheet" "" (at 50.8 139.7 0) (effects (font (size 1 1)) (hide yes)))
(property "MPN" "GRM32ER71H475KA88L" (at 50.8 139.7 0) (effects (font (size 1 1)) (hide yes)))
(property "Description" "Murata X7R ceramic 1210; nonpolar." (at 50.8 139.7 0) (effects (font (size 1 1)) (hide yes)))
(pin "1")
(pin "2"))
(wire (pts (xy 45.72 139.7) (xy 38.1 139.7)) (stroke (width 0.1524) (type default)))
(global_label "FUSED_24" (shape passive) (at 38.1 139.7 0) (effects (font (size 0.95 0.95)) (justify right)) (property "Intersheetrefs" "${INTERSHEET_REFS}" (at 38.1 139.7 0) (effects (font (size 1 1)) (hide yes))))
(wire (pts (xy 55.88 139.7) (xy 63.5 139.7)) (stroke (width 0.1524) (type default)))
(global_label "CAB_0" (shape passive) (at 63.5 139.7 180) (effects (font (size 0.95 0.95)) (justify left)) (property "Intersheetrefs" "${INTERSHEET_REFS}" (at 63.5 139.7 0) (effects (font (size 1 1)) (hide yes)))))
